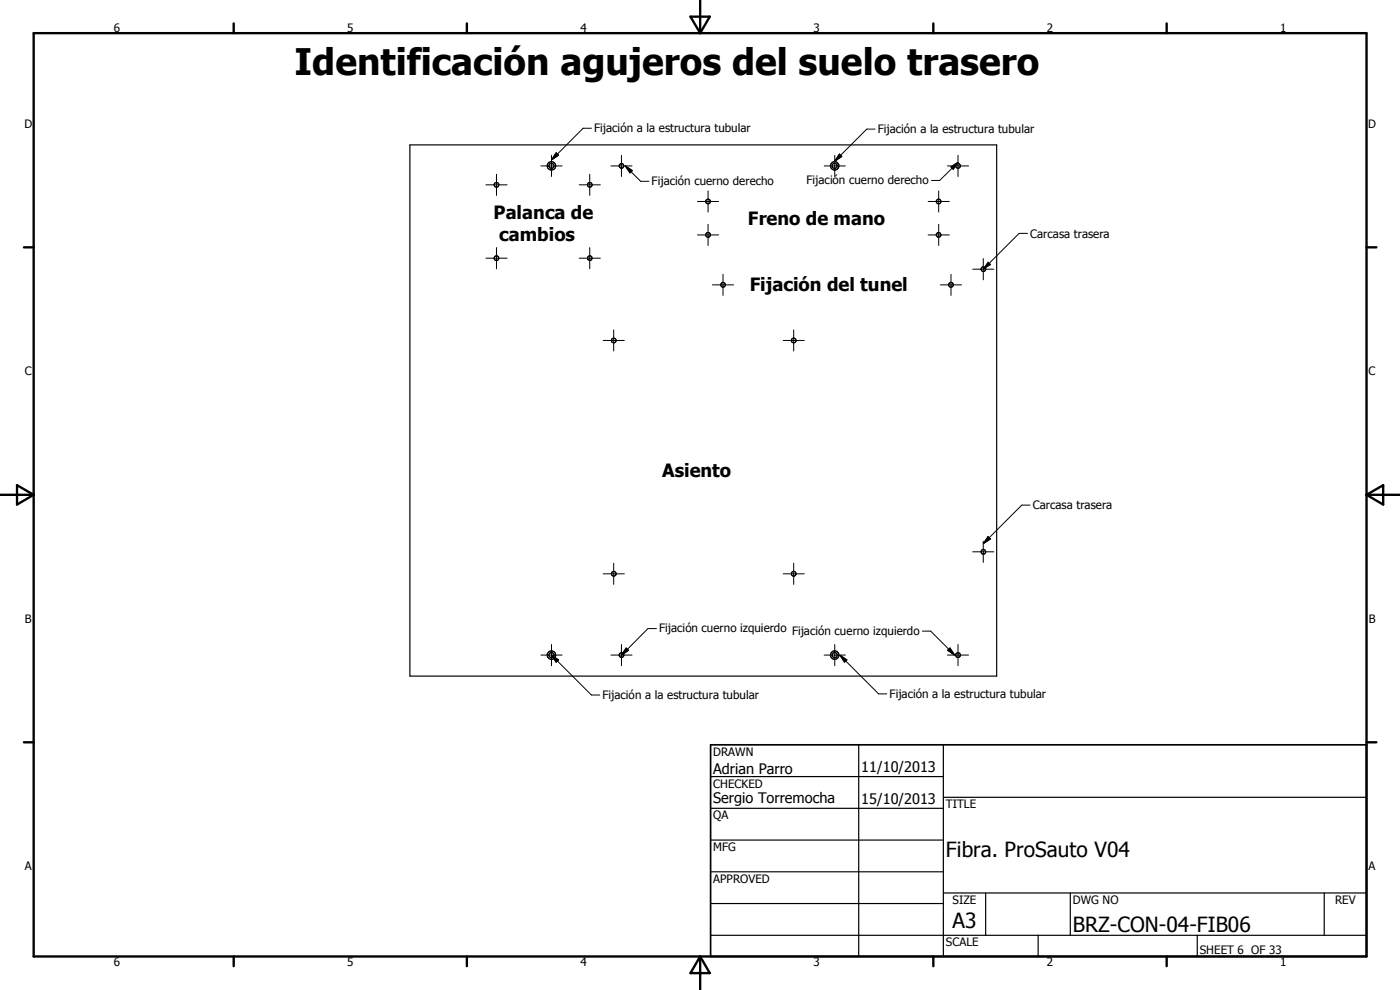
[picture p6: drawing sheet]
<svg xmlns="http://www.w3.org/2000/svg" width="420mm" height="297mm" viewBox="0 0 420 297" stroke-linecap="round" stroke-linejoin="round" font-family="sans-serif">
<g fill="none" stroke="#000" stroke-width=".35">
<path d="M123 43.5h176.1v159.4h-176.1zM213.3 233h69.8M257.7 223.5v63.5M283.1 239.2h127M283.1 223.5v63.5M213.3 242.5h69.8M213.3 252.1h69.8M213.3 261.6h69.8M213.3 271.1h69.8M283.1 267.9h127M295.8 267.9v12.7M321.2 267.9v12.7"/>
<path d="M397.4 267.9v12.7M213.3 280.6h196.8M311.6 280.6v6.4M359.3 280.6v6.4"/>
<circle cx="149" cy="55.4" r=".71"/>
<circle cx="165.5" cy="49.8" r=".76"/>
<circle cx="165.5" cy="49.8" r="1.26"/>
<circle cx="177" cy="55.5" r=".7"/>
<circle cx="186.5" cy="49.8" r=".71"/>
<circle cx="250.5" cy="49.8" r=".75"/>
<circle cx="250.5" cy="49.8" r="1.26"/>
<circle cx="287.5" cy="49.8" r=".7"/>
<circle cx="149" cy="77.5" r=".7"/>
<circle cx="177" cy="77.5" r=".69"/>
<circle cx="212.5" cy="70.5" r=".7"/>
<circle cx="212.5" cy="60.5" r=".7"/>
<circle cx="281.7" cy="60.4" r=".71"/>
<circle cx="281.7" cy="70.5" r=".7"/>
<circle cx="217" cy="85.5" r=".7"/>
<circle cx="285.4" cy="85.5" r=".7"/>
<circle cx="295.1" cy="80.8" r=".71"/>
<circle cx="184.2" cy="102.2" r=".71"/>
<circle cx="238.2" cy="102.2" r=".72"/>
<circle cx="184.2" cy="172.1" r=".71"/>
<circle cx="238.2" cy="172.2" r=".71"/>
<circle cx="295.1" cy="165.5" r=".7"/>
<circle cx="165.5" cy="196.6" r=".76"/>
<circle cx="165.5" cy="196.5" r="1.26"/>
<circle cx="186.5" cy="196.5" r=".7"/>
<circle cx="250.5" cy="196.6" r=".77"/>
<circle cx="250.5" cy="196.5" r="1.25"/>
<circle cx="287.5" cy="196.5" r=".7"/>
</g>
<g fill="none" stroke="#000" stroke-width=".71">
<path d="M10.1 9.9h400v277.1h-400zM70.1 7v2.9M140.1 7v2.9M207.2 5h5.8l-2.9 4.9zM210.1 0v9.9M280.1 7v2.9M350.1 7v2.9M7.2 74.2h2.9M410.1 74.2h3M.1 148.5h10M5.1 145.6l5 2.9-5 2.9zM410.1 148.5h10"/>
<path d="M410.1 148.5l5-2.9v5.8zM7.2 222.7h2.9M410.1 222.7h3M70.1 287v2.9M140.1 287v2.9M210.1 287v10M210.1 287l2.9 5h-5.8zM280.1 287v2.9M350.1 287v2.9"/>
</g>
<path d="M213.3 223.5h196.8v63.5h-196.8z" fill="none" stroke="#000" stroke-width=".51"/>
<g fill="none" stroke="#000" stroke-width=".3">
<path d="M177.5 38.5h-2.5l-9.4 9.3 1.3-2 .7 .8-2 1.3M262.6 38.7h-2.5l-9.5 9.5 1.3-2 .7 .7-2 1.4M145.8 55.5h6.4M149 52.3v6.3M162.3 49.8h6.4M165.5 46.6v6.4M166.9 45.8l.7 .8-2.1 1.4zM173.8 55.5h6.4M177 52.3v6.3M183.3 49.8h6.4M186.5 46.6v6.4M187.7 49.8l2.1 1.4-.8 .7z"/>
<path d="M187.8 49.9l2 1.3-.8 .7-1.3-2 4.6 4.5h2.5M212.5 57.3v6.3M247.3 49.8h6.4M250.5 46.6v6.4M251.9 46.2l.7 .7-2.1 1.5zM281.7 57.3v6.3M284.3 49.8h6.4M285.4 50.1l2.1-1.4-1.4 2.1zM285.7 49.9l-.3 .2 .7 .7 .6-.9M286 49.7l1.4-.9-.9 .9M286.3 49.9l-4.3 4.2h-2.4M287.4 48.8l-.6 .9"/>
<path d="M287.5 46.6v6.4M145.8 77.5h6.4M149 74.3v6.3M173.8 77.5h6.4M177 74.3v6.3M209.3 60.5h6.4M209.3 70.5h6.4M212.5 67.3v6.4M278.5 60.5h6.4M278.5 70.5h6.4M281.7 67.3v6.4M295.1 77.6v6.3"/>
<path d="M296.5 78.7l.8 .7-2.2 1.4zM297 79.2l.3 .2-.3 .1M308.4 70h-2.6l-8.8 8.8M184.2 99v6.3M213.8 85.5h6.4M217 82.3v6.3M238.2 99v6.3M282.2 85.5h6.4M285.4 82.3v6.3M291.9 80.8h6.4M181 102.2h6.4M235 102.2h6.4"/>
<path d="M309.1 151.6h-2.4l-11.5 11.5 2.1-1.4-.8-.7-1.3 2M181 172.2h6.4M184.2 169v6.3M235 172.2h6.4M238.2 169v6.3M291.9 165.6h6.4M295.1 162.4v6.3M296.5 161l.8 .7-2.2 1.4zM162.3 196.6h6.4M165.5 196.6l2.1 1.4-.7 .7zM165.5 193.4v6.3M165.6 196.6l11.9 11.9h2.5"/>
<path d="M165.6 196.6l2 1.4-.7 .7-1.3-2M183.3 196.6h6.4M186.5 193.4v6.3M187.9 194.4l.7 .7-2.1 1.5zM197 188.6h-2.5l-7.8 7.9 1.9-1.4-.7-.7-1.3 2M247.3 196.6h6.4M250.5 193.4v6.3M252 196.6l2.2 1.4-.8 .7zM252.2 196.6l2 1.4-.8 .7-1.3-2.1 11.6 11.6h2.4M276.8 189.4h2.5l7.1 7.1M284.3 196.6h6.4M284.4 195.1l.7-.7 1.4 2.2z"/>
<path d="M286.3 196.5l-1.9-1.4 .7-.7 1.4 2.1M287.5 193.4v6.3"/>
</g>
<path d="M166.9 45.8l.7 .8-2.1 1.4zM187.7 49.8l2.1 1.4-.8 .7zM251.9 46.2l.7 .7-2.1 1.5zM285.4 50.1l2.1-1.4-1.4 2.1zM296.5 78.7l.8 .7-2.2 1.4zM296.5 161l.8 .7-2.2 1.4zM165.5 196.6l2.1 1.4-.7 .7zM187.9 194.4l.7 .7-2.1 1.5zM252 196.6l2.2 1.4-.8 .7zM284.4 195.1l.7-.7 1.4 2.2z" fill="#000"/>
<text font-size="11" x="88.4" y="22.6">Identificación agujeros del suelo trasero</text>
<g font-size="6.3">
<text x="283.9" y="257">Fibra. ProSauto V04</text>
<text x="285.9" y="278.5">A3</text>
<text x="322" y="279.8">BRZ-CON-04-FIB06</text>
</g>
<g font-size="5.5">
<text x="148.2" y="65.8">Palanca de</text>
<text x="224.5" y="67.6">Freno de mano</text>
<text x="149.8" y="72.4">cambios</text>
<text x="225" y="87.4">Fijación del tunel</text>
<text x="198.7" y="143.1">Asiento</text>
</g>
<g font-size="4.4">
<text x="214.1" y="232.2">Adrian Parro</text>
<text x="258.5" y="231.6">11/10/2013</text>
<text x="214.1" y="240.9">Sergio Torremocha</text>
<text x="258.5" y="241.1">15/10/2013</text>
</g>
<g font-size="3.5">
<text x="34.2" y="9.6">6</text>
<text x="104.2" y="9.6">5</text>
<text x="174.2" y="9.6">4</text>
<text x="244.2" y="9.6">3</text>
<text x="314.2" y="9.6">2</text>
<text x="384.2" y="9.6">1</text>
<text x="7.3" y="38.4">D</text>
<text x="178.3" y="39.6">Fijación a la estructura tubular</text>
<text x="263.4" y="39.8">Fijación a la estructura tubular</text>
<text x="410.6" y="38.4">D</text>
<text x="195.6" y="55.5">Fijación cuerno derecho</text>
<text x="242.1" y="55.2">Fijación cuerno derecho</text>
<text x="309.2" y="71.3">Carcasa trasera</text>
<text x="7.4" y="112.6">C</text>
<text x="410.7" y="112.6">C</text>
<text x="310" y="152.9">Carcasa trasera</text>
<text x="7.4" y="186.9">B</text>
<text x="197.8" y="189.7">Fijación cuerno izquierdo Fijación cuerno izquierdo</text>
<text x="410.8" y="186.9">B</text>
<text x="180.8" y="209.6">Fijación a la estructura tubular</text>
<text x="266.9" y="209.3">Fijación a la estructura tubular</text>
<text x="214.1" y="226.8">DRAWN</text>
<text x="214.1" y="236.3">CHECKED</text>
<text x="214.1" y="245.9">QA</text>
<text x="283.9" y="242.5">TITLE</text>
<text x="214.1" y="255.4">MFG</text>
<text x="7.4" y="261.1">A</text>
<text x="410.7" y="261.1">A</text>
<text x="214.1" y="264.9">APPROVED</text>
<text x="285.9" y="271.3">SIZE</text>
<text x="322" y="271.3">DWG NO</text>
<text x="400.7" y="271.2">REV</text>
<text x="283.9" y="284">SCALE</text>
<text x="360.1" y="286.2">SHEET 6 OF 33</text>
<text x="34.2" y="289.9">6</text>
<text x="104.2" y="289.9">5</text>
<text x="174.2" y="289.9">4</text>
<text x="244.2" y="289.9">3</text>
<text x="314.2" y="289.9">2</text>
<text x="384.2" y="289.9">1</text>
</g>
</svg>
